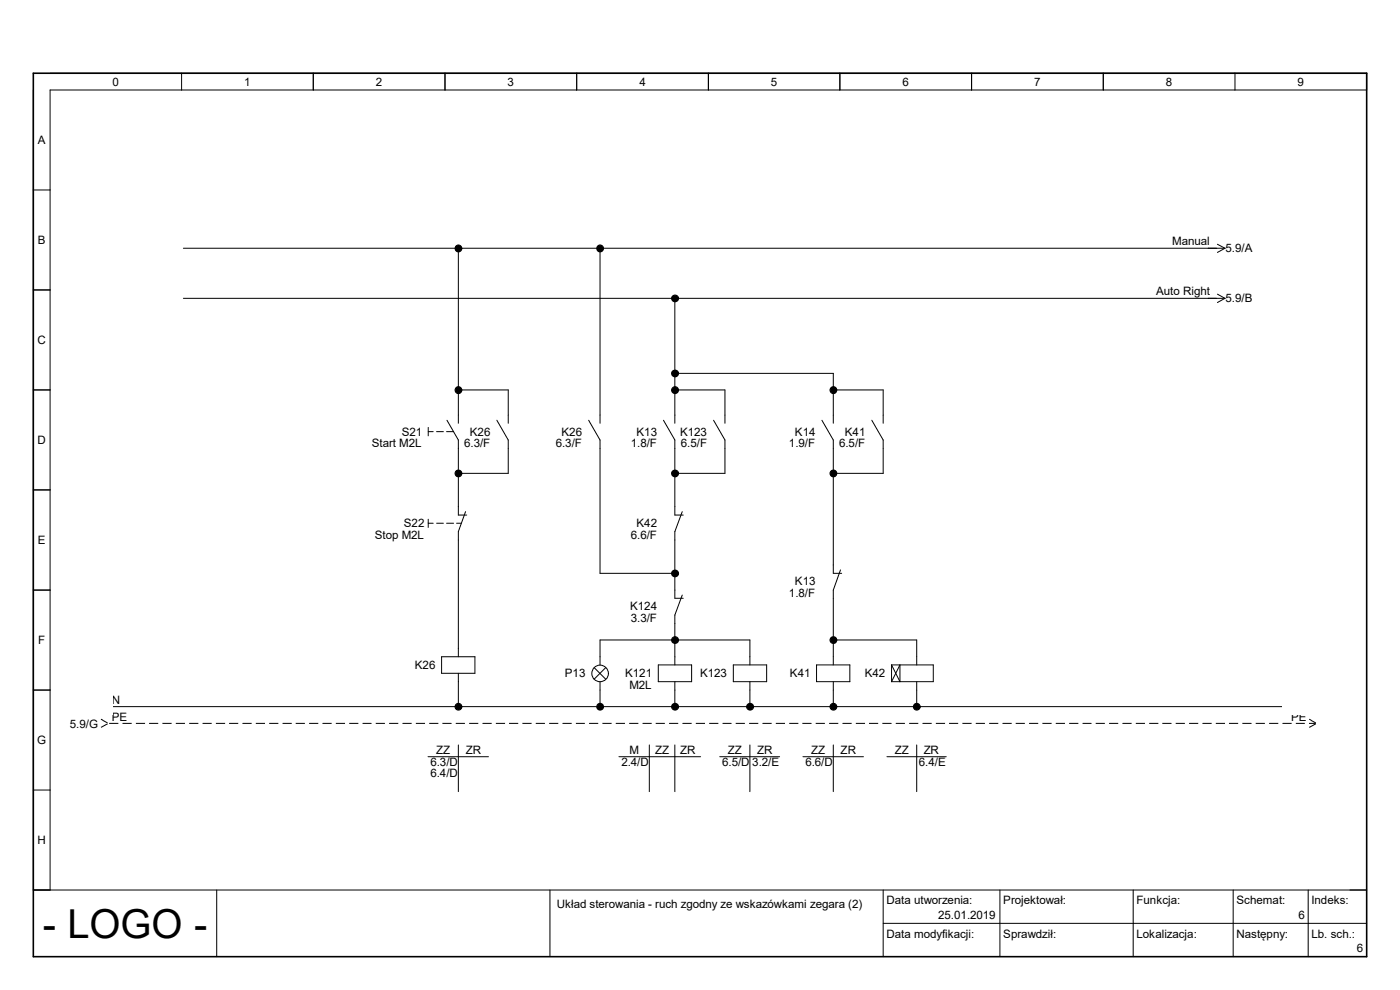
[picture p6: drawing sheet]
<svg xmlns="http://www.w3.org/2000/svg" width="297mm" height="210mm" viewBox="0 0 297 210" stroke-linecap="round" stroke-linejoin="round" font-family="sans-serif">
<path d="M7.1 15.5h282.8v187.4h-282.8z" fill="none" stroke="#000" stroke-width=".34"/>
<g fill="none" stroke="#000" stroke-width=".21">
<path d="M7.1 19.1v169.7h282.8M10.6 15.5h279.3v3.6h-279.3v169.7M38.5 15.5v3.6M66.5 15.5v3.6M94.4 15.5v3.6M122.3 15.5v3.6M150.3 15.5v3.6M178.2 15.5v3.6M206.1 15.5v3.6M234.1 15.5v3.6M262 15.5v3.6M7.1 40.3h3.5"/>
<path d="M38.9 52.7h221M97.2 52.7v37.1M127.3 52.7v37.1M258.3 51.8l1.6 .9M259.9 52.7l-1.6 .9M7.1 61.5h3.5M38.9 63.3h221M143.2 63.3v26.5M143.2 79.2h33.6v10.6M258.3 62.4l1.6 .9M259.9 63.3l-1.6 .9M7.1 82.7h3.5"/>
<path d="M90.8 91.6h1.1M90.8 90.7v1.8M92.6 91.6h1.5M94.7 91.6h1.5M94.8 89.2l2.4 4.1v16h1.8M97.2 82.7h10.6v7.1M105.4 89.2l2.4 4.1v7.1h-10.6M124.9 89.2l2.4 4.1v28.3h15.9M140.8 89.2l2.4 4.1v16h1.7M143.2 82.7h10.6v7.1M151.4 89.2l2.4 4.1v7.1h-10.6M174.4 89.2l2.4 4.1v28.3h1.8"/>
<path d="M176.8 82.7h10.6v7.1M185 89.2l2.4 4.1v7.1h-10.6M7.1 103.9h3.5M90.8 110.2v1.7M90.8 111h1.1M92.6 111h1.5M94.7 111h1.5M96.9 111h1M98.8 108.5l-1.6 4.3v26.5M144.7 108.5l-1.5 4.3v14.1h1.7M7.1 125.2h3.5M93.7 139.3h7.1v3.5h-7.1z"/>
<path d="M144.7 126.2l-1.5 4.3v10.6M176.8 135.8h17.7v5.3M178.3 120.9l-1.5 4.3v15.9M7.1 146.4h3.5M21.4 149l1.6 .9M21.4 152.6l1.4 .8M22.8 153.5l-1.4 .8M23 149.9l-1.6 .9M23 149.9h256.3M23.2 153.5h1.9M26 153.5h1.9M28.8 153.5h2"/>
<path d="M31.6 153.5h2M34.5 153.5h1.9M37.3 153.5h1.9M40.1 153.5h2M43 153.5h1.9M45.8 153.5h2M48.6 153.5h1.9M51.4 153.5h2M54.3 153.5h1.9M57.1 153.5h2M59.9 153.5h2M62.7 153.5h2"/>
<path d="M65.6 153.5h1.9M68.4 153.5h2M71.2 153.5h2M74.1 153.5h1.9M76.9 153.5h1.9M79.7 153.5h2M82.5 153.5h2M85.4 153.5h1.9M88.2 153.5h2M91.1 153.5h1.9M93.9 153.5h1.9M96.7 153.5h1.9"/>
<path d="M97.2 142.8v7.1M97.2 158v9.9M99.5 153.5h2M102.4 153.5h1.9M105.2 153.5h1.9M108 153.5h1.9M110.8 153.5h2M113.7 153.5h1.9M116.5 153.5h1.9M119.3 153.5h2M122.2 153.5h1.9M125 153.5h1.9"/>
<path d="M126 141.6l2.5 2.5M127.3 141.1v-5.3h31.8v5.3M127.3 144.6v5.3M127.8 153.5h2M128.5 141.6l-2.5 2.5M130.6 153.5h2M133.5 153.5h1.9M136.3 153.5h2M137.8 158v9.9M139.1 153.5h2M139.7 141.1h7v3.5h-7zM141.9 153.5h2"/>
<path d="M143.2 144.6v5.3M143.2 158v9.9M144.8 153.5h1.9M147.6 153.5h2M150.5 153.5h1.9M153.3 153.5h1.9M155.6 141.1h7v3.5h-7zM156.1 153.5h1.9M158.9 153.5h2M159.1 144.6v5.3M159.1 158v9.9M161.8 153.5h1.9"/>
<path d="M164.6 153.5h1.9M167.4 153.5h2M170.2 153.5h2M173.1 153.5h1.9M173.2 141.1h7.1v3.5h-7.1zM175.9 153.5h1.9M176.8 144.6v5.3M176.8 158v9.9M178.7 153.5h2M181.6 153.5h1.9M184.4 153.5h1.9M187.2 153.5h1.9"/>
<path d="M189.1 141.1h8.9v3.5h-8.9M189.1 141.1l1.8 3.5v-3.5l-1.8 3.5M189.1 141.1v3.5M190 153.5h2M192.9 153.5h1.9M194.5 144.6v5.3M194.5 158v9.9M195.7 153.5h2M198.5 153.5h2M201.3 153.5h2M204.2 153.5h1.9M207 153.5h2"/>
<path d="M209.8 153.5h2M212.7 153.5h1.9M215.5 153.5h1.9M218.3 153.5h2M221.1 153.5h2M224 153.5h1.9M226.8 153.5h2M229.7 153.5h1.9M232.5 153.5h1.9M235.3 153.5h1.9M238.1 153.5h2M241 153.5h1.9"/>
<path d="M243.8 153.5h1.9M246.6 153.5h1.9M249.4 153.5h2M252.3 153.5h1.9M255.1 153.5h1.9M257.9 153.5h2M260.7 153.5h2M263.6 153.5h1.9M266.4 153.5h2M269.2 153.5h2M272.1 153.5h1.9M274.9 153.5h1.9"/>
<path d="M277.7 153.5h1.4M277.7 149l1.6 .9M277.7 152.6l1.4 .8M279.1 153.5l-1.4 .8M279.3 149.9l-1.6 .9M7.1 167.6h3.5M90.8 160.5h12.8M131.3 160.5h17.3M152.7 160.5h12.7M170.3 160.5h12.9M188.2 160.5h12.5M46 188.8v14.1"/>
<path d="M116.7 188.8v14.1M187.4 195.9h102.5M187.4 188.8v14.1M212.1 188.8v14.1M240.4 188.8v14.1M261.6 188.8v14.1M277.5 188.8v14.1"/>
<circle cx="127.3" cy="142.9" r="1.76"/>
</g>
<g fill="#000">
<circle cx="97.3" cy="52.7" r=".71"/>
<circle cx="127.3" cy="52.7" r=".71"/>
<circle cx="143.2" cy="79.2" r=".71"/>
<circle cx="143.2" cy="63.3" r=".71"/>
<circle cx="97.3" cy="82.8" r=".71"/>
<circle cx="143.2" cy="82.8" r=".72"/>
<circle cx="176.8" cy="82.8" r=".71"/>
<circle cx="97.3" cy="100.4" r=".7"/>
<circle cx="143.2" cy="100.4" r=".71"/>
<circle cx="176.8" cy="100.4" r=".7"/>
<circle cx="143.2" cy="121.7" r=".71"/>
<circle cx="143.2" cy="135.8" r=".71"/>
<circle cx="176.8" cy="135.8" r=".7"/>
<circle cx="97.3" cy="149.9" r=".71"/>
<circle cx="127.3" cy="149.9" r=".71"/>
<circle cx="143.2" cy="149.9" r=".71"/>
<circle cx="159.1" cy="149.9" r=".71"/>
<circle cx="176.8" cy="149.9" r=".7"/>
<circle cx="194.5" cy="149.9" r=".71"/>
</g>
<g fill="none" stroke="#000" stroke-width=".25">
<circle cx="97.3" cy="52.7" r=".71"/>
<circle cx="127.3" cy="52.7" r=".71"/>
<circle cx="143.2" cy="79.2" r=".71"/>
<circle cx="143.2" cy="63.3" r=".71"/>
<circle cx="97.3" cy="82.8" r=".71"/>
<circle cx="143.2" cy="82.8" r=".72"/>
<circle cx="176.8" cy="82.8" r=".71"/>
<circle cx="97.3" cy="100.4" r=".7"/>
<circle cx="143.2" cy="100.4" r=".71"/>
<circle cx="176.8" cy="100.4" r=".7"/>
<circle cx="143.2" cy="121.7" r=".71"/>
<circle cx="143.2" cy="135.8" r=".71"/>
<circle cx="176.8" cy="135.8" r=".7"/>
<circle cx="97.3" cy="149.9" r=".71"/>
<circle cx="127.3" cy="149.9" r=".71"/>
<circle cx="143.2" cy="149.9" r=".71"/>
<circle cx="159.1" cy="149.9" r=".71"/>
<circle cx="176.8" cy="149.9" r=".7"/>
<circle cx="194.5" cy="149.9" r=".71"/>
</g>
<g fill="#fff">
<path d="M12.1 58.4h11.8v93.2h-11.8z"/>
<path d="M271.9 58.4h11.8v93.2h-11.8z"/>
</g>
<text font-size="8.5" x="9.1" y="199">- LOGO -</text>
<g font-size="2.5">
<text x="23.9" y="18.2">0</text>
<text x="51.8" y="18.2">1</text>
<text x="79.8" y="18.2">2</text>
<text x="107.7" y="18.2">3</text>
<text x="135.6" y="18.2">4</text>
<text x="163.5" y="18.2">5</text>
<text x="191.5" y="18.2">6</text>
<text x="219.4" y="18.2">7</text>
<text x="247.4" y="18.2">8</text>
<text x="275.3" y="18.2">9</text>
<text x="8" y="30.6">A</text>
<text x="8" y="51.9">B</text>
<text x="248.7" y="52">Manual</text>
<text x="260" y="53.5">5.9/A</text>
<text x="245.3" y="62.6">Auto Right</text>
<text x="260" y="64.1">5.9/B</text>
<text x="8" y="73.1">C</text>
<text x="8" y="94.3">D</text>
<text x="78.9" y="94.9">Start M2L</text>
<text x="85.2" y="92.4">S21</text>
<text x="98.5" y="94.9">6.3/F</text>
<text x="99.7" y="92.4">K26</text>
<text x="117.9" y="94.9">6.3/F</text>
<text x="119.1" y="92.4">K26</text>
<text x="133.8" y="94.9">1.8/F</text>
<text x="135" y="92.4">K13</text>
<text x="144.3" y="92.4">K123</text>
<text x="144.4" y="94.9">6.5/F</text>
<text x="167.4" y="94.9">1.9/F</text>
<text x="168.7" y="92.4">K14</text>
<text x="178" y="94.9">6.5/F</text>
<text x="179.2" y="92.4">K41</text>
<text x="85.7" y="111.8">S22</text>
<text x="135" y="111.8">K42</text>
<text x="8" y="115.5">E</text>
<text x="79.5" y="114.3">Stop M2L</text>
<text x="133.8" y="114.3">6.6/F</text>
<text x="168.7" y="124.2">K13</text>
<text x="133.7" y="129.5">K124</text>
<text x="133.8" y="132">3.3/F</text>
<text x="167.4" y="126.7">1.8/F</text>
<text x="8.1" y="136.7">F</text>
<text x="88" y="141.9">K26</text>
<text x="119.8" y="143.7">P13</text>
<text x="132.6" y="143.7">K121</text>
<text x="148.5" y="143.7">K123</text>
<text x="167.6" y="143.7">K41</text>
<text x="183.5" y="143.7">K42</text>
<text x="23.7" y="149.4">N</text>
<text x="133.6" y="146.1">M2L</text>
<text x="14.8" y="154.3">5.9/G</text>
<text x="23.7" y="152.9">PE</text>
<text x="273.9" y="152.9">PE</text>
<text x="7.9" y="157.9">G</text>
<text x="92.5" y="160">ZZ</text>
<text x="98.8" y="160">ZR</text>
<text x="133.5" y="160">M</text>
<text x="139" y="160">ZZ</text>
<text x="144.3" y="160">ZR</text>
<text x="154.4" y="160">ZZ</text>
<text x="160.6" y="160">ZR</text>
<text x="172.1" y="160">ZZ</text>
<text x="178.3" y="160">ZR</text>
<text x="189.8" y="160">ZZ</text>
<text x="196" y="160">ZR</text>
<text x="91.3" y="162.5">6.3/D</text>
<text x="91.3" y="164.9">6.4/D</text>
<text x="131.8" y="162.5">2.4/D</text>
<text x="153.2" y="162.5">6.5/D 3.2/E</text>
<text x="170.9" y="162.5">6.6/D</text>
<text x="194.9" y="162.5">6.4/E</text>
<text x="8" y="179.1">H</text>
<text x="188.1" y="191.8">Data utworzenia:</text>
<text x="212.9" y="191.8">Projektował:</text>
<text x="241.1" y="191.8">Funkcja:</text>
<text x="262.3" y="191.8">Schemat:</text>
<text x="278.3" y="191.8">Indeks:</text>
<text x="118.1" y="192.5">Układ sterowania - ruch zgodny ze wskazówkami zegara (2)</text>
<text x="199.1" y="195">25.01.2019</text>
<text x="275.5" y="195">6</text>
<text x="188.1" y="198.9">Data modyfikacji:</text>
<text x="212.9" y="198.9">Sprawdził:</text>
<text x="241.1" y="198.9">Lokalizacja:</text>
<text x="262.3" y="198.9">Następny:</text>
<text x="278.3" y="198.9">Lb. sch.:</text>
<text x="287.9" y="202.1">6</text>
</g>
</svg>
